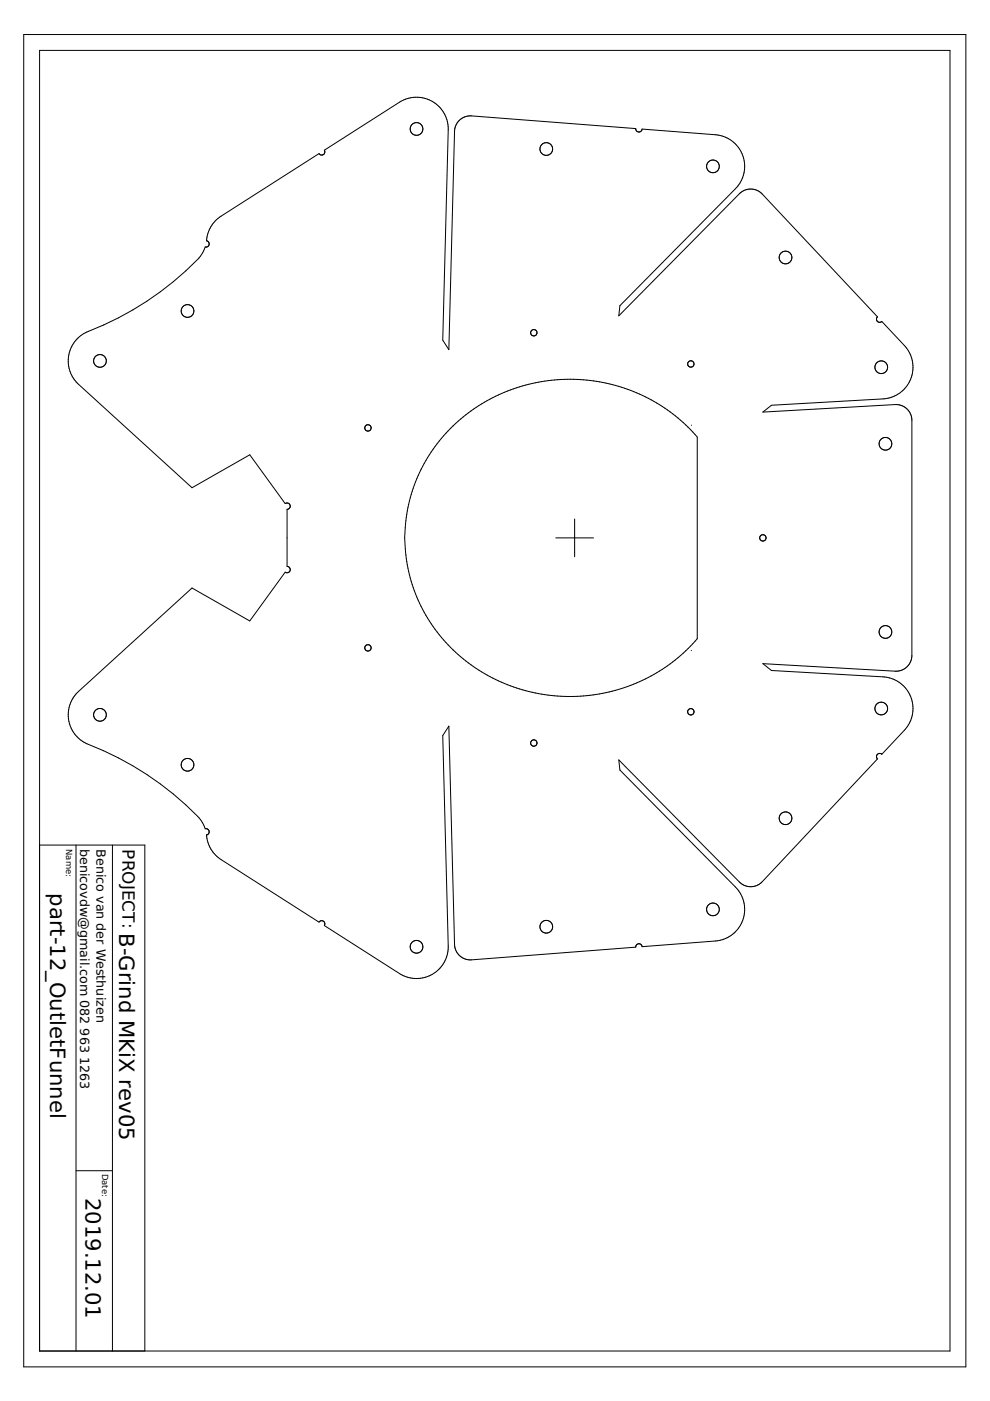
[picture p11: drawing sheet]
<svg xmlns="http://www.w3.org/2000/svg" width="210mm" height="297mm" viewBox="0 0 210 297" stroke-linecap="round" stroke-linejoin="round" font-family="sans-serif">
<g fill="none" stroke="#000" stroke-width=".21">
<path d="M5 7.3h199.8v282.5h-199.8zM8.4 10.7h193v275.7h-193zM43.8 51.1a.67 .67 0 0 1 .5 .8 .67 .67 0 0 1-.8 .5l-.8 1.6a64.5 64.5 0 0 1-24.9 16.7 6.7 6.7 0 0 0-1.1 10.8l24 21.9 12.3-7 7.5 10.4a.67 .67 0 0 1 1 .3 .67 .67 0 0 1-.6 .9v12.1a.67 .67 0 0 1 .6 .9 .67 .67 0 0 1-1 .3l-7.5 10.4-12.3-7-24 21.9a6.7 6.7 0 0 0 1.7 11.1 63.2 63.2 0 0 1 24.3 16.4l.8 1.6a.67 .67 0 0 1 .8 .5 .67 .67 0 0 1-.5 .8M43.8 51.1a6.7 6.7 0 0 1 3.1-5.3l20.8-13.2a.67 .67 0 0 0 .9 .1 .67 .67 0 0 0 .2-.9l16.2-10.3a6.7 6.7 0 0 1 10 6l-1.1 44.6 1.3 2 1.2-46.4a3.4 3.4 0 0 1 3.6-3.1l34.8 2.8a.67 .67 0 0 0 .7 .6 .67 .67 0 0 0 .6-.6l15.9 1.2a6.7 6.7 0 0 1 5.5 4.5 6.7 6.7 0 0 1-1.6 6.9l-24.5 24.8-.2 2.2 25.7-26a3.4 3.4 0 0 1 4.7 .1l24.4 26.2a.67 .67 0 0 0 .1 .9 .67 .67 0 0 0 .9 0l5 5.3a6.7 6.7 0 0 1 1 7 6.7 6.7 0 0 1-5.8 4.1l-23.6 1.3-1.9 1.5 28.3-1.6a3.4 3.4 0 0 1 3.3 3.3v50a3.4 3.4 0 0 1-3.5 3.2l-28.1-1.6 1.9 1.5 24 1.3a6.7 6.7 0 0 1 5.6 4.4 6.7 6.7 0 0 1-1.4 6.9l-4.9 5.1a.67 .67 0 0 0-.9 .1 .67 .67 0 0 0 0 .9l-24.5 26.2a3.4 3.4 0 0 1-4.7-.1l-25.6-25.9 .2 2.2 24.8 25a6.7 6.7 0 0 1 1.2 7 6.7 6.7 0 0 1-5.7 4.2l-15.6 1.1a.67 .67 0 0 0-.7-.5 .67 .67 0 0 0-.6 .7l-35 2.7a3.4 3.4 0 0 1-3.4-3.3l-1.2-46.2-1.3 2 1.1 44.9a6.7 6.7 0 0 1-10.3 5.5l-15.9-10.3a.67 .67 0 0 0-.3-.8 .67 .67 0 0 0-.9 .2l-21-13.5a6.7 6.7 0 0 1-2.8-5M43.8 50.9v.2M95.5 90.8a35.9 35.9 0 0 1 52.3 1.9v42.7a35.8 35.8 0 0 1-57.9-5.6 32.7 32.7 0 0 1-4-13.5 32.4 32.4 0 0 1 2-13.5 33.4 33.4 0 0 1 7.6-12zM146.6 90.1v.1M117.8 114h8M121.8 110v8M146.6 137.9h.1M8.4 179.2h22.3v107.2M16.1 179.2v107.2"/>
<path d="M23.8 179.2v107.2M43.8 177v.1M16.1 248.2h7.7"/>
<circle cx="88.3" cy="27.3" r="1.35"/>
<circle cx="115.8" cy="31.6" r="1.35"/>
<circle cx="151.2" cy="35.3" r="1.35"/>
<circle cx="166.5" cy="54.6" r="1.35"/>
<circle cx="21.2" cy="76.5" r="1.35"/>
<circle cx="39.8" cy="65.9" r="1.35"/>
<circle cx="113.2" cy="70.5" r=".67"/>
<circle cx="146.5" cy="77.2" r=".67"/>
<circle cx="186.8" cy="77.9" r="1.35"/>
<circle cx="78" cy="90.7" r=".67"/>
<circle cx="187.7" cy="94.1" r="1.35"/>
<circle cx="161.7" cy="114" r=".67"/>
<circle cx="78" cy="137.4" r=".67"/>
<circle cx="187.7" cy="134" r="1.35"/>
<circle cx="21.2" cy="151.6" r="1.35"/>
<circle cx="113.2" cy="157.5" r=".67"/>
<circle cx="146.5" cy="150.9" r=".67"/>
<circle cx="186.8" cy="150.2" r="1.35"/>
<circle cx="39.8" cy="162.1" r="1.35"/>
<circle cx="166.5" cy="173.5" r="1.35"/>
<circle cx="115.8" cy="196.5" r="1.35"/>
<circle cx="151.2" cy="192.8" r="1.35"/>
<circle cx="88.3" cy="200.7" r="1.35"/>
</g>
<g font-size="4.5">
<text x="10.6" y="189.4" transform="rotate(90 10.6 189.4)">part-12_OutletFunnel</text>
<text x="25.3" y="197.8" transform="rotate(90 25.3 197.8)">B-Grind MKiX rev05</text>
<text x="18.2" y="254" transform="rotate(90 18.2 254)">2019.12.01</text>
</g>
<text font-size="3.6" x="26" y="180" transform="rotate(90 26 180)">PROJECT:</text>
<g font-size="2.7">
<text x="17" y="180" transform="rotate(90 17 180)">benicovdw@gmail.com 082</text>
<text x="20.5" y="180" transform="rotate(90 20.5 180)">Benico van der Westhuizen</text>
<text x="17" y="218.1" transform="rotate(90 17 218.1)">963</text>
<text x="17" y="224" transform="rotate(90 17 224)">1263</text>
</g>
<g font-size="1.8">
<text x="14" y="180" transform="rotate(90 14 180)">Name:</text>
<text x="21.6" y="248.8" transform="rotate(90 21.6 248.8)">Date:</text>
</g>
</svg>
